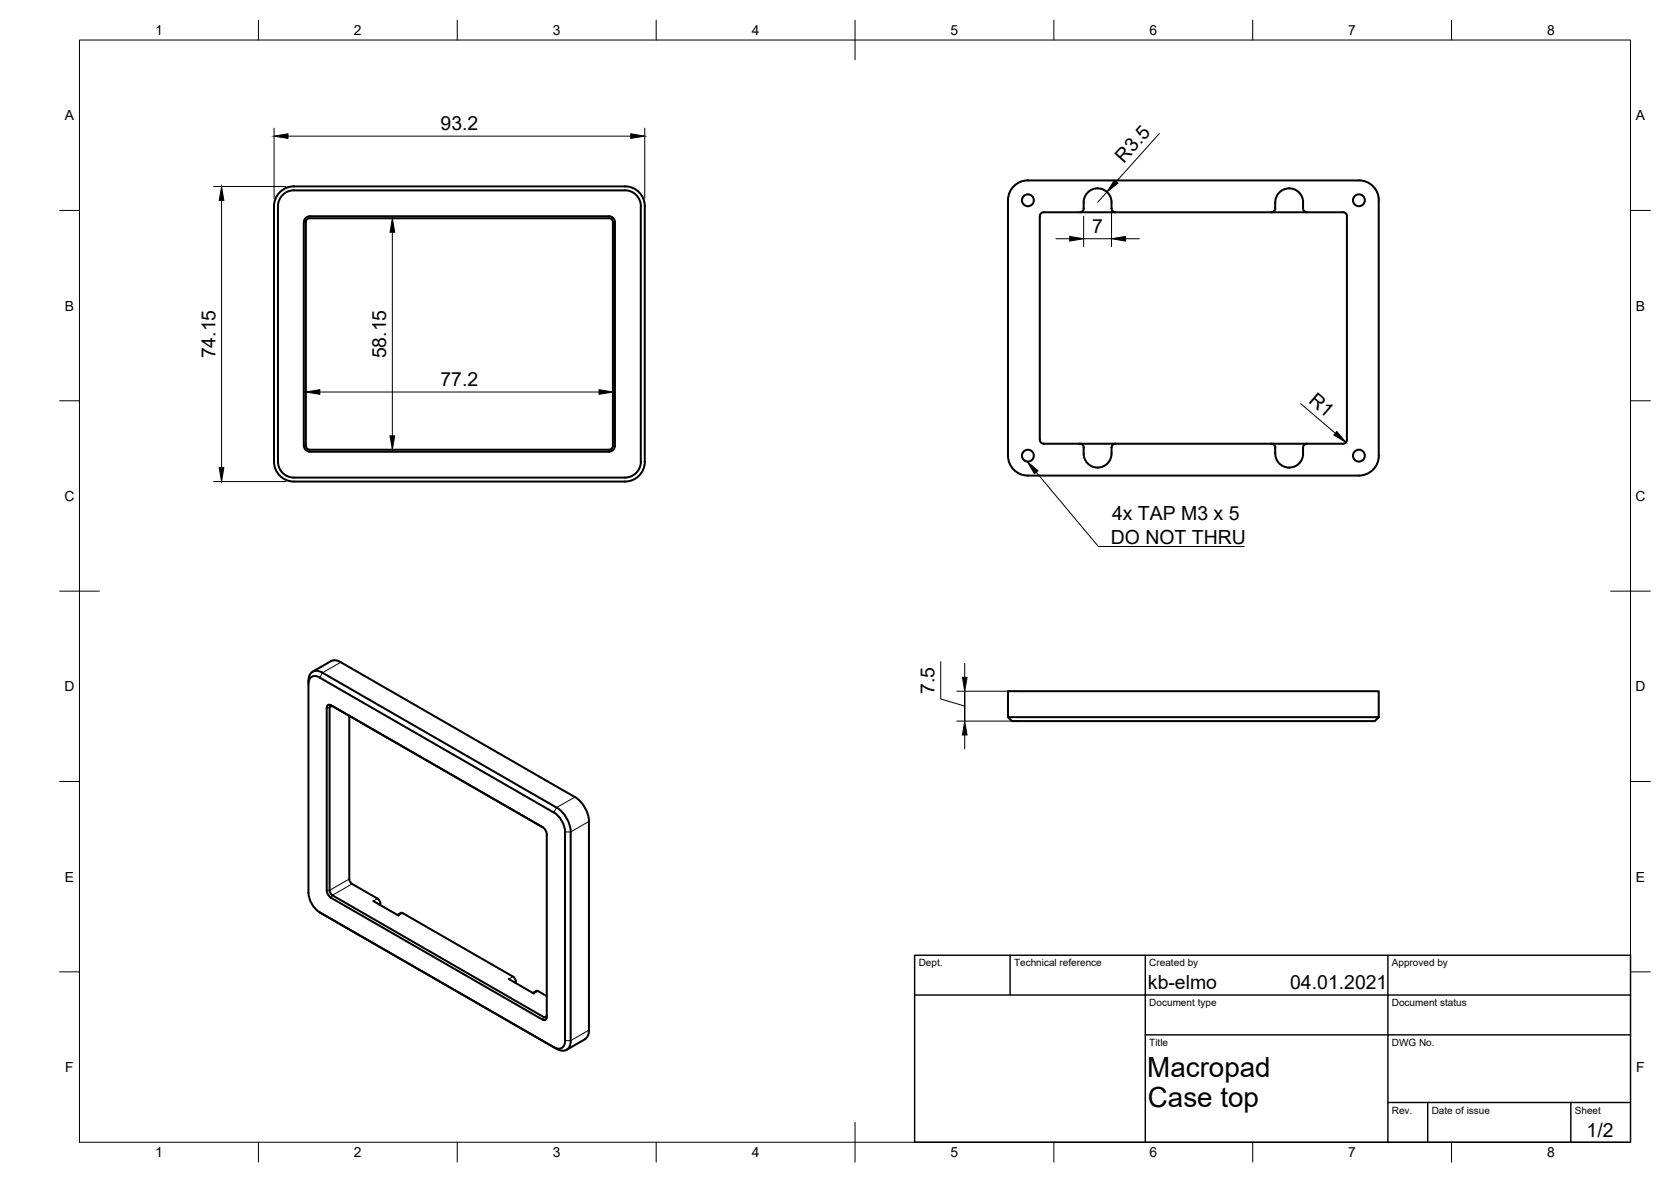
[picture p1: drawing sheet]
<svg xmlns="http://www.w3.org/2000/svg" width="420mm" height="297mm" viewBox="0 0 420 297" stroke-linecap="round" stroke-linejoin="round" font-family="sans-serif">
<!-- layer: Visible -->
<g fill="none" stroke="#000" stroke-width=".51">
<path d="M70.1 48.6a4.9 4.9 0 0 1 3.8-1.8h83.2a5 5 0 0 1 5 5v64.2a5 5 0 0 1-5 5h-83.2a5 5 0 0 1-5-5v-64.2a5 5 0 0 1 1.2-3.2zM71.1 49a3.9 3.9 0 0 1 2.8-1.2h83.2a4 4 0 0 1 4 4v64.2a4 4 0 0 1-4 4h-83.2a4 4 0 0 1-4-4v-64.2a4 4 0 0 1 1.2-2.8zM76.4 55.8v56.2M76.4 55.8a1.49 1.49 0 0 1 1.5-1.5h75.2a1.49 1.49 0 0 1 1.5 1.5v56.2a1.49 1.49 0 0 1-1.5 1.5h-75.2a1.54 1.54 0 0 1-1.5-1.5M77.9 54.8h75.2M77.9 54.8a1.01 1.01 0 0 0-1 1v56.2a1.01 1.01 0 0 0 1 1h75.2a1.01 1.01 0 0 0 1-1v-56.2a.97 .97 0 0 0-1-1M258.4 45.3h83.3M258.5 45.3a5 5 0 0 0-5.1 5v64.2a5 5 0 0 0 5.1 5M262.4 53.3h75.3M262.5 53.3a1.01 1.01 0 0 0-1 1v56.2a1.01 1.01 0 0 0 1 1h75.2a1.01 1.01 0 0 0 1-1v-56.2a.97 .97 0 0 0-1-1M271.5 53.3a.97 .97 0 0 0 1-.9 4.1 4.1 0 0 1 2.1-4.8 3.5 3.5 0 0 1 4.9 3.2v1.6a1.01 1.01 0 0 0 1 .9M327.6 50.8v1.5a1.01 1.01 0 0 0 1 1"/>
<path d="M327.7 50.8a3.5 3.5 0 0 0-3.5-3.5 3.5 3.5 0 0 0-3.5 3.5l-.1 1.6a.97 .97 0 0 1-1 .9M341.7 45.3a5 5 0 0 1 5 5v64.2a5 5 0 0 1-5 5M258.4 119.5h83.3M271.5 111.5a.97 .97 0 0 1 1 1 4.1 4.1 0 0 0 2.1 4.7 3.5 3.5 0 0 0 4.9-3.2v-1.5a1.01 1.01 0 0 1 1-1M319.6 111.5a.97 .97 0 0 1 1 1 4.1 4.1 0 0 0 2.2 4.7 3.5 3.5 0 0 0 4.9-3.2M328.6 111.5a1.01 1.01 0 0 0-1 1v1.5M77.6 171.9a1.71 1.71 0 0 1 .8-1.8 1.71 1.71 0 0 1 2 .2l58.8 33.9a6.2 6.2 0 0 1 2.9 4.9v52.4a1.73 1.73 0 0 1-.9 1.8 1.73 1.73 0 0 1-2-.1M78.6 168.8l4.6-2.6a2.41 2.41 0 0 1 2.5 .2l58.8 33.9M81.1 169.1l58.9 33.9M81.1 169a2.17 2.17 0 0 0-2.5-.2 2.17 2.17 0 0 0-1 2.3v53.3a6.3 6.3 0 0 0 2.8 4.9M83.2 177.2l53.3 30.7M83.2 177.2a.65 .65 0 0 0-.7 0 .65 .65 0 0 0-.4 .6l.1 46 .4 1.2 .6 .6 53.2 30.6a.64 .64 0 0 0 .8 .1 .64 .64 0 0 0 .3-.7v-45.9l-.2-.8-.9-1"/>
<path d="M83.6 177.4h-.5l-.2 .4v46M87.8 179.9l.1 41.4 .6 .8 6.7 3.9 .4 .7v.7M253.4 180.2l1 1h91.3l1-1h-93.3v-6.5h93.3v6.5M140 202.9a7.8 7.8 0 0 1 3.5 6.2v52.4a2.16 2.16 0 0 1-1 2.3 2.16 2.16 0 0 1-2.5-.2M144.6 200.3a7.8 7.8 0 0 1 3.5 6.1v52.5a2.6 2.6 0 0 1-1 2.3l-4.6 2.6M81.1 229.7h.1M81.1 229.7l-.7-.4 59.6 34.3M82.9 223.7l.2 .7 .5 .6M83.6 225l53.2 30.6 .5 .1 .2-.5M93.9 226.4l6.3 3.7M101.3 229.5l27.7 15.9 .6 .9 .1 .7M101.3 229.5l-.5-.1-.9 .5"/>
<path d="M127.9 246l6.4 3.7M134.8 249l-.8 .5M134.8 249l.6 .1M135.3 249.1l2.2 1.2"/>
<circle cx="258.5" cy="50.3" r="1.49"/>
<circle cx="341.7" cy="50.3" r="1.49"/>
<circle cx="258.5" cy="114.5" r="1.49"/>
<circle cx="341.7" cy="114.5" r="1.49"/>
</g>
<!-- layer: Visible Narrow -->
<g fill="none" stroke="#000" stroke-width=".25">
<path d="M83.2 177.2l.4 .2-.7 .4h-.8M85.7 166.4l-4.6 2.7-.7 1.2M144.5 200.3l-4.5 2.7-.8 1.2M148.1 206.4l-4.6 2.7h-1.4M80.4 229.3l.7 .4M87.8 220.9l-4.9 2.9h-.8M88.5 222.1l-4.9 2.9-.4 .6M94.9 225.8l-1 .6M95.6 227l-.3 .2M101.3 229.5l-1.1 .6M129 245.4l-1.1 .6M129.7 246.6l-.4 .3"/>
<path d="M135.3 249.1l-1 .6M137.5 255.2l-.7 .4-.4 .6M148.1 258.9l-4.6 2.6h-1.4M139.2 263.2l.8 .4"/>
</g>
<!-- layer: Border -->
<g fill="none" stroke="#000" stroke-width=".25">
<path d="M20 10.1h390v276.9h-390zM65 5.1v5M115 5.1v5M165 5.1v5M215 5.1v10M265 5.1v5M315 5.1v5M365 5.1v5M15 52.9h5M410 52.9h5M15 100.7h5M410 100.7h5"/>
<path d="M15 148.6h10M405 148.6h10M15 196.4h5M410 196.4h5M15 244.2h5M410 244.2h5M65 287v5M115 287v5M165 287v5M215 282.1v9.9M265 287v5M315 287v5"/>
<path d="M365 287v5"/>
</g>
<!-- layer: TitleBlock -->
<path d="M230 240.1h180v46.9h-180zM230 250h180M254 240.1v9.9M288 240.1v46.9M349 240.1v46.9M288 260.1h122M349 277.1h61M359 277.1v9.9M395 277.1v9.9" fill="none" stroke="#000" stroke-width=".36"/>
<!-- layer: Dimensions -->
<g fill="none" stroke="#000" stroke-width=".25">
<path d="M68.9 32.2v17.7M72.4 34.2h86.2M162.1 32.2v17.7M291.5 33.6l-10.8 12M53.7 46.9h18.2M55.7 50.4v67.1M98.7 58.4v51.1M265.5 60h3.5M272.5 54.4v7.6M272.5 60h7M278.3 48.2l-2.3 2.6M279.5 52.9v9.1"/>
<path d="M283 60h3.5M80.4 98.5h70.2M327 101.4l8.8 7.5M53.7 121h18.2M236.5 166.3v9.3l6.1 1.8M240.6 173.7h15.9M242.6 173.7v7.5v-7.5M242.6 166.7v3.5M240.6 181.2h15.9M242.6 184.7v3.5"/>
</g>
<g fill="#000" stroke="#000" stroke-width=".25">
<path d="M68.9 34.2l3.5-.6v1.2zM158.6 33.6l3.5 .6-3.5 .6zM55.7 46.9l.6 3.5h-1.2zM98.7 54.9l.6 3.5h-1.2zM269 59.4l3.5 .6-3.5 .6zM280.2 45.3l.9 .7-2.8 2.2zM279.5 60l3.5-.6v1.2zM76.9 98.5l3.5-.6v1.2zM150.6 97.9l3.5 .6-3.5 .6zM55.1 117.5h1.2l-.6 3.5zM98.1 109.5h1.2l-.6 3.5zM336.1 108.4l2.3 2.8-3-1.9z"/>
<path d="M242 170.2h1.2l-.6 3.5zM242.6 181.2l.6 3.5h-1.2z"/>
</g>
<!-- layer: Annotations -->
<path d="M258.3 116l2.7 2.3-.9 .7z" fill="#000" stroke="#000" stroke-width=".25"/>
<path d="M260.6 118.7l15.6 18.6h36.7" fill="none" stroke="#000" stroke-width=".25"/>
<g font-size="7">
<text x="288.5" y="270.6">Macropad</text>
<text x="288.6" y="278.1">Case top</text>
</g>
<g font-size="4.9">
<text x="110.8" y="32.6">93.2</text>
<text x="282.6" y="41.2" transform="rotate(-48 282.6 41.2)">R3.5</text>
<text x="274.6" y="58.5">7</text>
<text x="54.1" y="90.1" transform="rotate(-90 54.1 90.1)">74.15</text>
<text x="97.1" y="90.1" transform="rotate(-90 97.1 90.1)">58.15</text>
<text x="110.8" y="97">77.2</text>
<text x="328.9" y="101" transform="rotate(40 328.9 101)">R1</text>
<text x="279.6" y="130.8">4x TAP M3 x 5</text>
<text x="279.3" y="136.6">DO NOT THRU</text>
<text x="235" y="174.4" transform="rotate(-90 235 174.4)">7.5</text>
<text x="288.6" y="248.5">kb-elmo</text>
<text x="324.4" y="248.6">04.01.2021</text>
<text x="398.9" y="285.8">1/2</text>
</g>
<g font-size="3.5">
<text x="39" y="8.8">1</text>
<text x="89" y="8.8">2</text>
<text x="139" y="8.8">3</text>
<text x="189" y="8.8">4</text>
<text x="239" y="8.8">5</text>
<text x="289" y="8.8">6</text>
<text x="339" y="8.8">7</text>
<text x="389" y="8.8">8</text>
<text x="16.3" y="30.2">A</text>
<text x="411.3" y="30.2">A</text>
<text x="16.3" y="78">B</text>
<text x="411.3" y="78">B</text>
<text x="16.2" y="125.9">C</text>
<text x="411.2" y="125.9">C</text>
<text x="16.2" y="173.7">D</text>
<text x="411.2" y="173.7">D</text>
<text x="16.3" y="221.6">E</text>
<text x="411.3" y="221.6">E</text>
<text x="16.4" y="269.4">F</text>
<text x="411.4" y="269.4">F</text>
<text x="39" y="290.8">1</text>
<text x="89" y="290.8">2</text>
<text x="139" y="290.8">3</text>
<text x="189" y="290.8">4</text>
<text x="239" y="290.8">5</text>
<text x="289" y="290.8">6</text>
<text x="339" y="290.8">7</text>
<text x="389" y="290.8">8</text>
</g>
<g font-size="2.5">
<text x="231" y="242.9">Dept.</text>
<text x="255" y="242.9">Technical reference</text>
<text x="289" y="242.9">Created by</text>
<text x="350" y="242.9">Approved by</text>
<text x="289" y="252.8">Document type</text>
<text x="350" y="252.8">Document status</text>
<text x="289" y="262.9">Title</text>
<text x="350" y="262.9">DWG No.</text>
<text x="350" y="279.9">Rev.</text>
<text x="360" y="279.9">Date of issue</text>
<text x="396" y="279.9">Sheet</text>
</g>
</svg>
